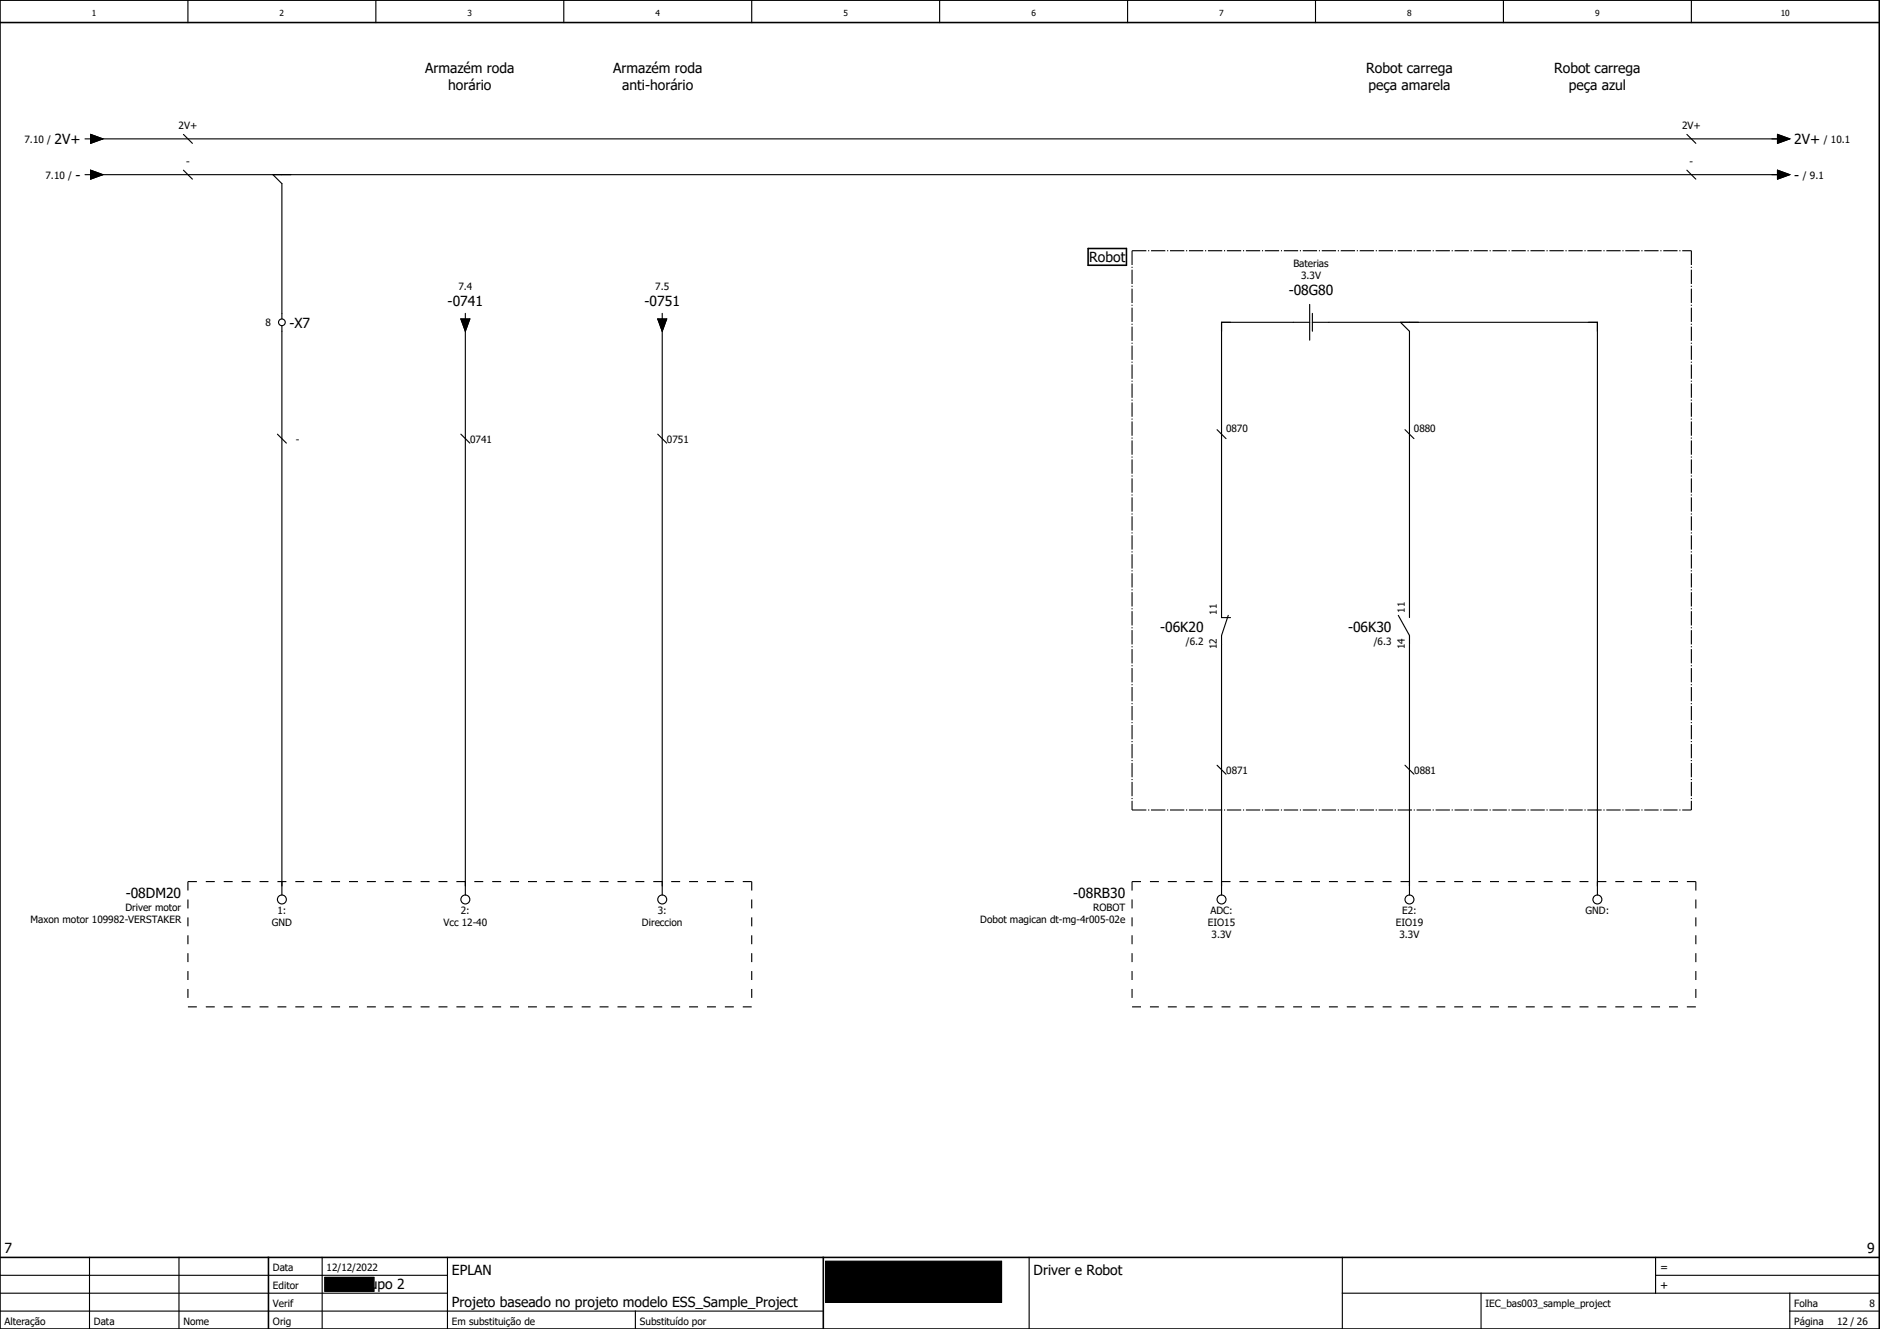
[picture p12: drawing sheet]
<svg xmlns="http://www.w3.org/2000/svg" width="420mm" height="297mm" viewBox="0 0 420 297" stroke-linecap="round" stroke-linejoin="round" font-family="sans-serif">
<g fill="none" stroke="#000" stroke-width=".25">
<path d="M42 0v5M84 0v5M126 0v5M168 0v5M210 0v5M252 0v5M294 0v5M336 0v5M378 0v5M19 39h1.3M19 31h1.3M20.3 30l2.7 1-2.7 1z"/>
<path d="M20.3 38l2.7 1-2.7 1zM21 39h377M21 31h377M41 30l2 2M41 38l2 2M61 39l2 2v30.3M377 30l2 2M377 38l2 2M397.2 30l2.8 1-2.8 1zM397.2 38l2.8 1-2.8 1zM63 72.8v127.2M103 71.3h2l-1 2.7z"/>
<path d="M104 70v1.3M104 73v127M147 71.3h2l-1 2.7zM148 70v1.3M148 73v127M292.7 72h-19.7v66h2M292.7 68v8M293.3 72h63.7v128M293.3 70v4M313 72l2 2v64M62 97l2 2M103 97l2 2"/>
<path d="M147 97l2 2M272 96l2 2M314 96l2 2M274.5 137.5l-1.5 4.5v58M312.5 137.5l2.5 4.5v58M272 171l2 2M314 171l2 2M0 293h184M0 289h100M0 285h100M20 281v16M40 281v16"/>
<path d="M72 281v16M100 281v16M142 293v4M230 281v16M300 289h120M300 281v16M331 289v8M370 285h50M370 281v8M400 293h20M400 289v8"/>
<circle cx="63" cy="72" r=".75"/>
<circle cx="63" cy="201" r="1"/>
<circle cx="104" cy="201" r="1"/>
<circle cx="148" cy="201" r="1"/>
<circle cx="273" cy="201" r="1"/>
<circle cx="315" cy="201" r="1"/>
<circle cx="357" cy="201" r="1"/>
</g>
<path d="M0 5h420M0 0h420v297h-420zM243.2 55.5h8.5v3.8h-8.5zM0 281h420M60 281v16M184 281v16" fill="none" stroke="#000" stroke-width=".35"/>
<path d="M20.3 30l2.7 1-2.7 1zM20.3 38l2.7 1-2.7 1zM397.2 30l2.8 1-2.8 1zM397.2 38l2.8 1-2.8 1zM103 71.3h2l-1 2.7zM147 71.3h2l-1 2.7zM72.6 285.5h11v3.1h-11zM184.5 281.9h39.3v9.2h-39.3z" fill="#000" stroke="#000" stroke-width=".22"/>
<path d="M72.6 285.5h11v3.1h-11zM184.5 281.9h39.3v9.2h-39.3z" fill="none" stroke="#000" stroke-width=".22"/>
<path d="M42 197h126M42 197v28M168 197v28M253 197h126M253 197v28M379 197v28M42 225h126M253 225h126" fill="none" stroke="#000" stroke-width=".25" stroke-dasharray="2 2" stroke-linecap="butt"/>
<path d="M253 56h125M253 56v125M378 56v125M253 181h125" fill="none" stroke="#000" stroke-width=".25" stroke-dasharray="3.2 .4 .3 .4" stroke-linecap="butt"/>
<g font-size="3.1">
<text x="95" y="16.4">Armazém roda</text>
<text x="137" y="16.4">Armazém roda</text>
<text x="305.3" y="16.4">Robot carrega</text>
<text x="347.3" y="16.4">Robot carrega</text>
<text x="100.2" y="20.1">horário</text>
<text x="139" y="20.1">anti-horário</text>
<text x="305.8" y="20.1">peça amarela</text>
<text x="350.6" y="20.1">peça azul</text>
<text x="12.2" y="32.3">2V+</text>
<text x="401" y="32.3">2V+</text>
<text x="16.9" y="40.3">-</text>
<text x="401" y="40.3">-</text>
<text x="243.4" y="58.6">Robot</text>
<text x="288" y="65.9">-08G80</text>
<text x="100" y="68.4">-0741</text>
<text x="144" y="68.4">-0751</text>
<text x="64.7" y="73.3">-X7</text>
<text x="259.3" y="141.3">-06K20</text>
<text x="301.3" y="141.3">-06K30</text>
<text x="28.1" y="200.6">-08DM20</text>
<text x="239.8" y="200.6">-08RB30</text>
<text x="1" y="280">7</text>
<text x="417.3" y="280">9</text>
<text x="101" y="285">EPLAN</text>
<text x="231" y="285">Driver e Robot</text>
<text x="79.4" y="288">Grupo 2</text>
<text x="101" y="292">Projeto baseado no projeto modelo ESS_Sample_Project</text>
</g>
<g font-size="2.5">
<text x="371" y="284">=</text>
<text x="371" y="288">+</text>
</g>
<g font-size="2.2">
<text x="39.9" y="28.9">2V+</text>
<text x="375.9" y="28.9">2V+</text>
<text x="5.5" y="31.9">7.10 /</text>
<text x="407.6" y="31.9">/ 10.1</text>
<text x="10.2" y="39.9">7.10 /</text>
<text x="41.6" y="36.9">-</text>
<text x="377.6" y="36.9">-</text>
<text x="402.9" y="39.9">/ 9.1</text>
<text x="289" y="59.6">Baterias</text>
<text x="102.4" y="64.8">7.4</text>
<text x="146.4" y="64.8">7.5</text>
<text x="290.8" y="62.3">3.3V</text>
<text x="59.3" y="72.9">8</text>
<text x="66.1" y="98.9">-</text>
<text x="105.1" y="98.9">0741</text>
<text x="149.1" y="98.9">0751</text>
<text x="274" y="96.6">0870</text>
<text x="316" y="96.6">0880</text>
<text x="271.9" y="137.4" transform="rotate(-90 271.9 137.4)">11</text>
<text x="313.9" y="136.9" transform="rotate(-90 313.9 136.9)">11</text>
<text x="265" y="144.2">/6.2</text>
<text x="271.9" y="145.1" transform="rotate(-90 271.9 145.1)">12</text>
<text x="307" y="144.2">/6.3</text>
<text x="313.9" y="145.1" transform="rotate(-90 313.9 145.1)">14</text>
<text x="274.1" y="172.9">0871</text>
<text x="316.1" y="172.9">0881</text>
<text x="28" y="203.5">Driver motor</text>
<text x="244.3" y="203.5">ROBOT</text>
<text x="6.8" y="206.2">Maxon motor 109982-VERSTAKER</text>
<text x="60.8" y="207">GND</text>
<text x="62" y="204.3">1:</text>
<text x="99.1" y="207">Vcc 12-40</text>
<text x="103" y="204.3">2:</text>
<text x="143.5" y="207">Direccion</text>
<text x="147" y="204.3">3:</text>
<text x="219.1" y="206.2">Dobot magican dt-mg-4r005-02e</text>
<text x="269.9" y="207">EIO15</text>
<text x="270.5" y="204.3">ADC:</text>
<text x="270.8" y="209.7">3.3V</text>
<text x="311.9" y="207">EIO19</text>
<text x="312.8" y="209.7">3.3V</text>
<text x="313.4" y="204.3">E2:</text>
<text x="354.4" y="204.3">GND:</text>
<text x="61" y="284">Data</text>
<text x="73" y="284">12/12/2022</text>
<text x="61" y="288">Editor</text>
<text x="61" y="292">Verif</text>
<text x="332" y="292">IEC_bas003_sample_project</text>
<text x="401" y="292">Folha</text>
<text x="417.8" y="292">8</text>
<text x="1" y="296">Alteração</text>
<text x="21" y="296">Data</text>
<text x="41" y="296">Nome</text>
<text x="61" y="296">Orig</text>
<text x="101" y="296">Em substituição de</text>
<text x="143" y="296">Substituído por</text>
<text x="401" y="296">Página</text>
<text x="410.6" y="296">12 / 26</text>
</g>
<g font-size="1.9">
<text x="20.5" y="3.7">1</text>
<text x="62.5" y="3.7">2</text>
<text x="104.5" y="3.7">3</text>
<text x="146.5" y="3.7">4</text>
<text x="188.5" y="3.7">5</text>
<text x="230.5" y="3.7">6</text>
<text x="272.5" y="3.7">7</text>
<text x="314.5" y="3.7">8</text>
<text x="356.5" y="3.7">9</text>
<text x="398" y="3.7">10</text>
</g>
</svg>
